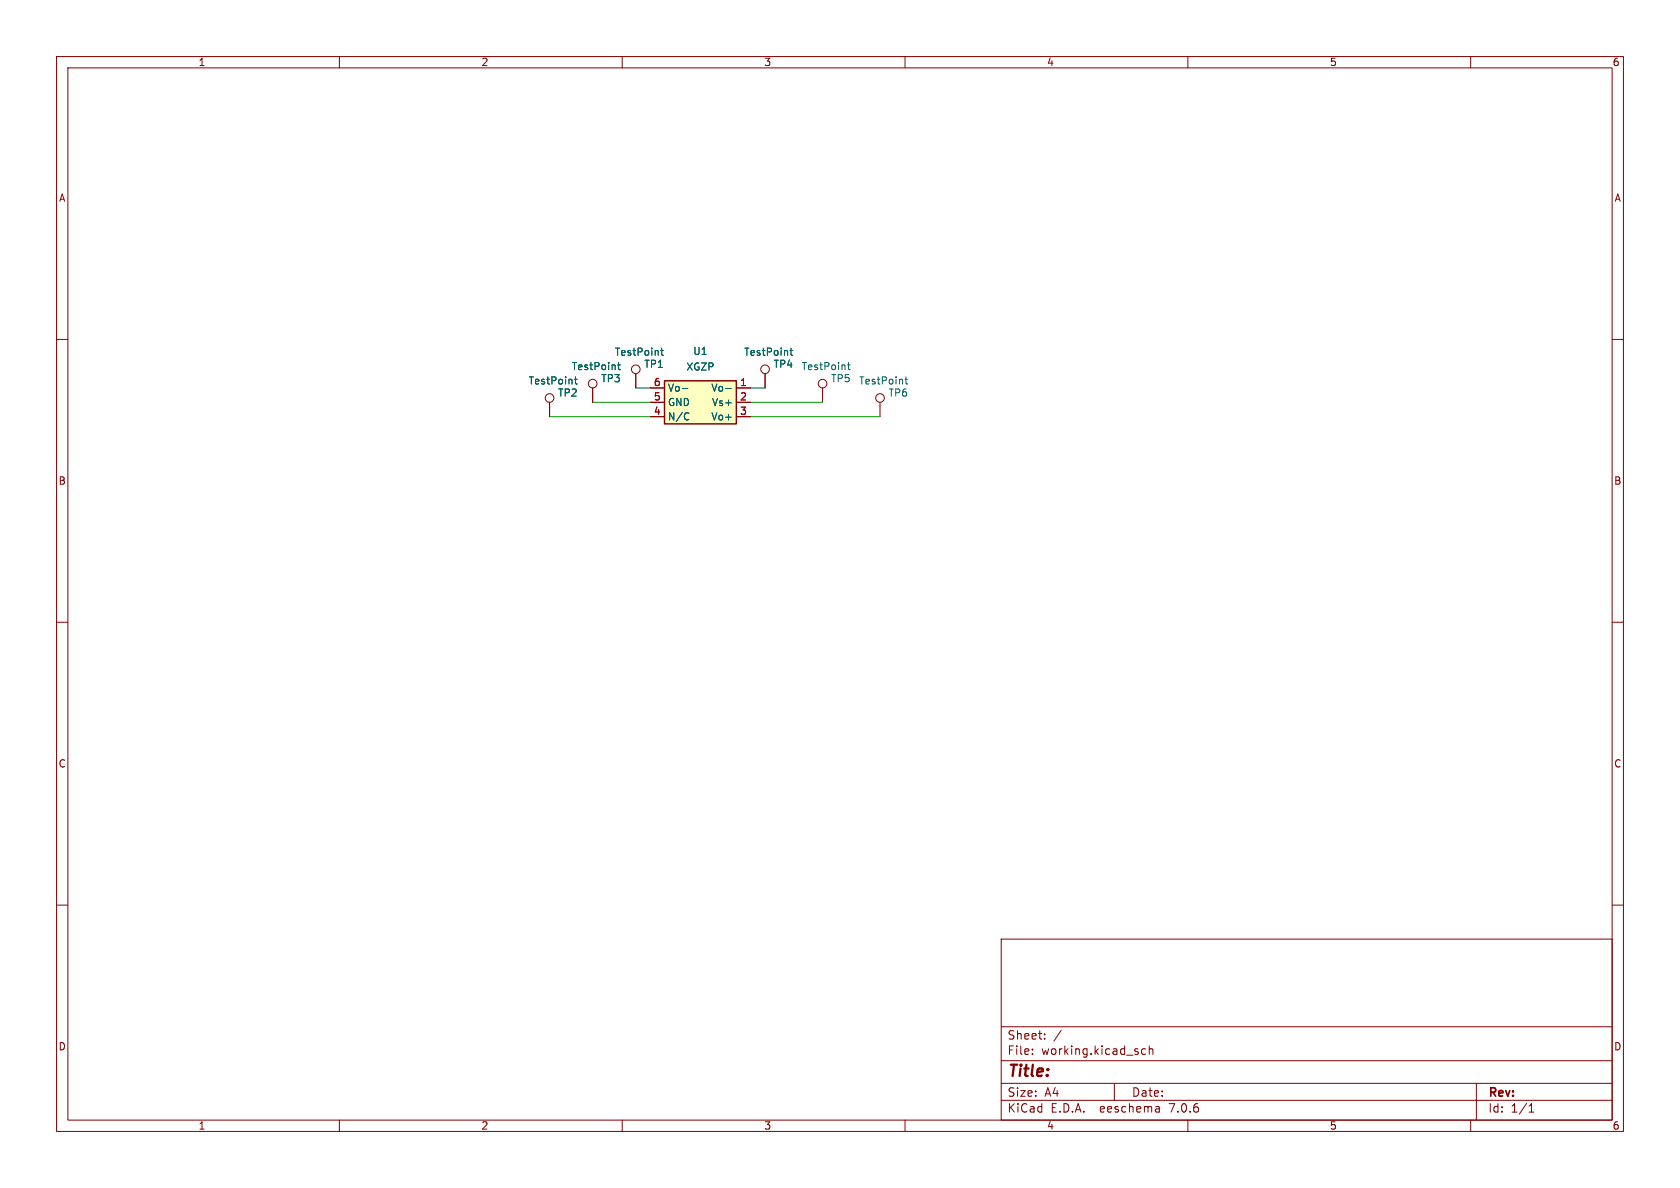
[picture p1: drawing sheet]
<svg xmlns="http://www.w3.org/2000/svg" width="297mm" height="210mm" viewBox="0 0 297 210" stroke-linecap="round" stroke-linejoin="round" font-family="sans-serif">
<g fill="none" stroke="#840000" stroke-width=".18">
<path d="M10 10h277v190h-277zM12 12h273v186h-273zM60 10v2M110 10v2M160 10v2M210 10v2M260 10v2M10 60h2M285 60h2M97.2 71.1v2.6M104.8 68.6v2.5M112.4 66v2.6"/>
<path d="M114.9 73.7h2.6M114.9 68.6h2.6M114.9 71.1h2.6M130.2 73.7h2.5M130.2 68.6h2.5M130.2 71.1h2.5M135.3 66v2.6M145.4 68.6v2.5M155.6 71.1v2.6M10 110h2M285 110h2M10 160h2"/>
<path d="M285 160h2M177 166h108v32h-108zM60 198v2M110 198v2M160 198v2M177 194.5h108M177 191.5h108M177 187.5h108M177 181.5h108M182.5 186.3v.1M182.5 185.5v.1M184.7 183.6v.1"/>
<path d="M184.7 182.8v.1M187.6 182.1l-1.3 2M197 191.5v3M202.5 185.5l-.4-.1-.3 .3v.4l.2 .2h.5M203.2 185.5l.2-.1 .3 .1 .1 .9M203.2 184.9v1.5M204.9 195.7l.1 .9M205 196.5l-.2 .1M205 196h-.2M210 198v2M260 198v2M261 191.5v6.5"/>
<path d="M270.3 196.6h.9M270.3 195.5l.4-.4v1.5"/>
<circle cx="97.2" cy="70.4" r=".76"/>
<circle cx="104.8" cy="67.8" r=".76"/>
<circle cx="112.4" cy="65.3" r=".76"/>
<circle cx="135.3" cy="65.3" r=".76"/>
<circle cx="145.4" cy="67.8" r=".76"/>
<circle cx="155.6" cy="70.4" r=".76"/>
</g>
<path d="M117.5 67.3h12.7v7.6h-12.7z" fill="#ffffc2" stroke="#ffffc2" stroke-width=".18"/>
<path d="M117.5 67.3h12.7v7.6h-12.7z" fill="none" stroke="#840000" stroke-width=".25"/>
<g fill="none" stroke="#006464" stroke-width=".18">
<path d="M101.6 67h.4M101.7 66.6v1.1l.3 .2M109.2 64.5h.5M109.4 64.1v1.1l.3 .1M116.8 62h.5M117 61.5v1.1l.3 .2M120.6 68.7h1M121.5 73l.3 .1M121.8 74.1l-.3 .1M128.3 68.7h1M139.7 62h.4M139.8 61.5v1.1l.3 .2"/>
<path d="M149.8 64.5h.5M150 64.1v1.1l.3 .1M160 67h.5M160.2 66.6v1.1l.3 .2"/>
</g>
<path d="M97.2 73.7h17.7M104.8 71.1h10.1M112.4 68.6h2.5M132.7 71.1h12.7M132.7 73.7h22.9M132.7 68.6h2.6" fill="none" stroke="#009600" stroke-width=".18"/>
<text font-size="2.8" fill="#840000" x="178" y="190.9">Title:</text>
<g font-size="2.1" fill="#840000">
<text x="178" y="184">Sheet:</text>
<text x="178" y="186.7">File:</text>
<text x="184.1" y="186.7">working.kicad_sch</text>
<text x="178" y="196.9">KiCad</text>
<text x="178" y="194.1">Size:</text>
<text x="184.7" y="194.1">A4</text>
<text x="185.7" y="196.9">E.D.A.</text>
<text x="194.6" y="196.9">eeschema</text>
<text x="200" y="194.1">Date:</text>
<text x="207" y="196.9">7.0.6</text>
<text x="263" y="194.3">Rev:</text>
<text x="263" y="196.9">Id:</text>
<text x="267.1" y="196.9">1/1</text>
</g>
<g font-size="1.8" fill="#840000">
<text x="35" y="11.9">1</text>
<text x="85" y="11.9">2</text>
<text x="135" y="11.9">3</text>
<text x="185" y="11.9">4</text>
<text x="235" y="11.9">5</text>
<text x="285" y="11.9">6</text>
<text x="10.3" y="35.9">A</text>
<text x="285.3" y="35.9">A</text>
<text x="10.3" y="85.9">B</text>
<text x="285.3" y="85.9">B</text>
<text x="10.3" y="135.9">C</text>
<text x="285.3" y="135.9">C</text>
<text x="10.3" y="185.9">D</text>
<text x="285.3" y="185.9">D</text>
<text x="35" y="199.9">1</text>
<text x="85" y="199.9">2</text>
<text x="135" y="199.9">3</text>
<text x="185" y="199.9">4</text>
<text x="235" y="199.9">5</text>
<text x="285" y="199.9">6</text>
</g>
<g font-size="1.8" fill="#006464">
<text x="101" y="65.6">TestPoint</text>
<text x="108.6" y="63.1">TestPoint</text>
<text x="113.8" y="65.2">TP1</text>
<text x="121.2" y="65.7">XGZP</text>
<text x="122.5" y="62.9">U1</text>
<text x="131.5" y="63.1">TestPoint</text>
<text x="136.7" y="65.2">TP4</text>
<text x="141.6" y="65.6">TestPoint</text>
<text x="93.4" y="68.2">TestPoint</text>
<text x="98.6" y="70.3">TP2</text>
<text x="106.2" y="67.8">TP3</text>
<text x="118" y="72">GND</text>
<text x="118" y="69.4">Vo-</text>
<text x="125.7" y="69.4">Vo-</text>
<text x="125.8" y="72">Vs+</text>
<text x="146.8" y="67.8">TP5</text>
<text x="151.8" y="68.2">TestPoint</text>
<text x="157" y="70.3">TP6</text>
<text x="118" y="74.5">N/C</text>
<text x="125.7" y="74.5">Vo+</text>
</g>
<g font-size="1.8" fill="#a90000">
<text x="115.5" y="70.9">5</text>
<text x="115.5" y="68.3">6</text>
<text x="130.7" y="68.3">1</text>
<text x="130.7" y="70.9">2</text>
<text x="115.5" y="73.4">4</text>
<text x="130.7" y="73.4">3</text>
</g>
</svg>
